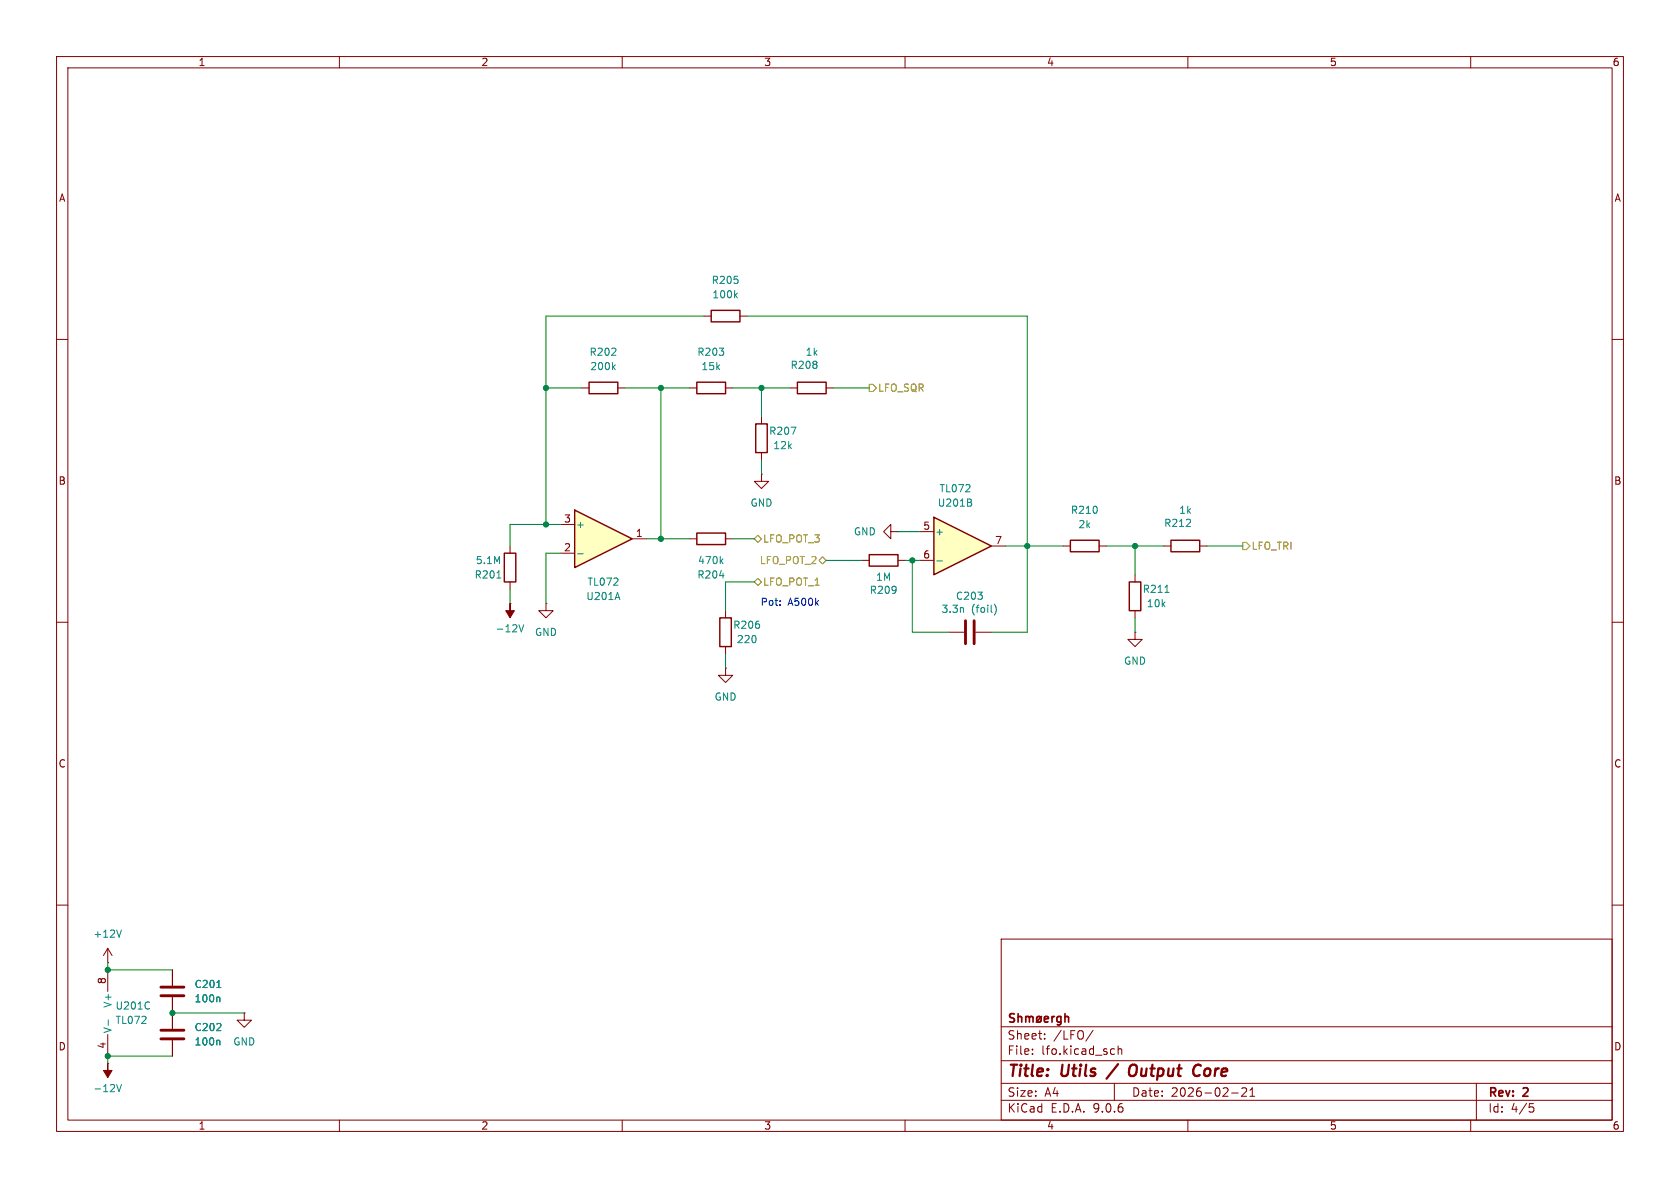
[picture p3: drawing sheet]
(kicad_sch
 (version 20250114)
 (generator "eeschema")
 (generator_version "9.0")
 (paper "A4")
 (title_block
  (title "Utils / Output Core")
  (date "2026-02-21")
  (rev "2")
  (company "Shmøergh"))
 (lib_symbols
  (symbol "Amplifier_Operational:TL072"
   (pin_names
    (offset 0.127)) (exclude_from_sim no) (in_bom yes) (on_board yes)
   (property "Reference" "U" (at 0 5.08 0) (effects (font (size 1.27 1.27)) (justify left)))
   (property "Value" "TL072" (at 0 -5.08 0) (effects (font (size 1.27 1.27)) (justify left)))
   (property "Footprint" "" (at 0 0 0) (effects (font (size 1.27 1.27)) (hide yes)))
   (property "Datasheet" "http://www.ti.com/lit/ds/symlink/tl071.pdf" (at 0 0 0) (effects (font (size 1.27 1.27)) (hide yes)))
   (property "Description" "Dual Low-Noise JFET-Input Operational Amplifiers, DIP-8/SOIC-8" (at 0 0 0) (effects (font (size 1.27 1.27)) (hide yes)))
   (property "ki_locked" "" (at 0 0 0) (effects (font (size 1.27 1.27))))
   (symbol "TL072_1_1"
    (polyline (pts (xy -5.08 5.08) (xy 5.08 0) (xy -5.08 -5.08) (xy -5.08 5.08)) (stroke (width 0.254) (type default)) (fill (type background)))
    (pin input line (at -7.62 2.54 0) (length 2.54) (name "+" (effects (font (size 1.27 1.27)))) (number "3" (effects (font (size 1.27 1.27)))))
    (pin input line (at -7.62 -2.54 0) (length 2.54) (name "-" (effects (font (size 1.27 1.27)))) (number "2" (effects (font (size 1.27 1.27)))))
    (pin output line (at 7.62 0 180) (length 2.54) (name "~" (effects (font (size 1.27 1.27)))) (number "1" (effects (font (size 1.27 1.27))))))
   (symbol "TL072_2_1"
    (polyline (pts (xy -5.08 5.08) (xy 5.08 0) (xy -5.08 -5.08) (xy -5.08 5.08)) (stroke (width 0.254) (type default)) (fill (type background)))
    (pin input line (at -7.62 2.54 0) (length 2.54) (name "+" (effects (font (size 1.27 1.27)))) (number "5" (effects (font (size 1.27 1.27)))))
    (pin input line (at -7.62 -2.54 0) (length 2.54) (name "-" (effects (font (size 1.27 1.27)))) (number "6" (effects (font (size 1.27 1.27)))))
    (pin output line (at 7.62 0 180) (length 2.54) (name "~" (effects (font (size 1.27 1.27)))) (number "7" (effects (font (size 1.27 1.27))))))
   (symbol "TL072_3_1"
    (pin power_in line (at -2.54 7.62 270) (length 3.81) (name "V+" (effects (font (size 1.27 1.27)))) (number "8" (effects (font (size 1.27 1.27)))))
    (pin power_in line (at -2.54 -7.62 90) (length 3.81) (name "V-" (effects (font (size 1.27 1.27)))) (number "4" (effects (font (size 1.27 1.27))))))
   (embedded_fonts no))
  (symbol "Device:C"
   (pin_numbers (hide yes))
   (pin_names
    (offset 0.254)) (exclude_from_sim no) (in_bom yes) (on_board yes)
   (property "Reference" "C" (at 0.635 2.54 0) (effects (font (size 1.27 1.27)) (justify left)))
   (property "Value" "C" (at 0.635 -2.54 0) (effects (font (size 1.27 1.27)) (justify left)))
   (property "Footprint" "" (at 0.9652 -3.81 0) (effects (font (size 1.27 1.27)) (hide yes)))
   (property "Datasheet" "~" (at 0 0 0) (effects (font (size 1.27 1.27)) (hide yes)))
   (property "Description" "Unpolarized capacitor" (at 0 0 0) (effects (font (size 1.27 1.27)) (hide yes)))
   (symbol "C_0_1"
    (polyline (pts (xy -2.032 0.762) (xy 2.032 0.762)) (stroke (width 0.508) (type default)) (fill (type none)))
    (polyline (pts (xy -2.032 -0.762) (xy 2.032 -0.762)) (stroke (width 0.508) (type default)) (fill (type none))))
   (symbol "C_1_1"
    (pin passive line (at 0 3.81 270) (length 2.794) (name "~" (effects (font (size 1.27 1.27)))) (number "1" (effects (font (size 1.27 1.27)))))
    (pin passive line (at 0 -3.81 90) (length 2.794) (name "~" (effects (font (size 1.27 1.27)))) (number "2" (effects (font (size 1.27 1.27))))))
   (embedded_fonts no))
  (symbol "Device:R"
   (pin_numbers (hide yes))
   (pin_names
    (offset 0)) (exclude_from_sim no) (in_bom yes) (on_board yes)
   (property "Reference" "R" (at 2.032 0 90) (effects (font (size 1.27 1.27))))
   (property "Value" "R" (at 0 0 90) (effects (font (size 1.27 1.27))))
   (property "Footprint" "" (at -1.778 0 90) (effects (font (size 1.27 1.27)) (hide yes)))
   (property "Datasheet" "~" (at 0 0 0) (effects (font (size 1.27 1.27)) (hide yes)))
   (property "Description" "Resistor" (at 0 0 0) (effects (font (size 1.27 1.27)) (hide yes)))
   (symbol "R_0_1"
    (rectangle (start -1.016 -2.54) (end 1.016 2.54) (stroke (width 0.254) (type default)) (fill (type none))))
   (symbol "R_1_1"
    (pin passive line (at 0 3.81 270) (length 1.27) (name "~" (effects (font (size 1.27 1.27)))) (number "1" (effects (font (size 1.27 1.27)))))
    (pin passive line (at 0 -3.81 90) (length 1.27) (name "~" (effects (font (size 1.27 1.27)))) (number "2" (effects (font (size 1.27 1.27))))))
   (embedded_fonts no))
  (symbol "power:+12V"
   (power)
   (pin_numbers (hide yes))
   (pin_names
    (offset 0) (hide yes)) (exclude_from_sim no) (in_bom yes) (on_board yes)
   (property "Reference" "#PWR" (at 0 -3.81 0) (effects (font (size 1.27 1.27)) (hide yes)))
   (property "Value" "+12V" (at 0 3.556 0) (effects (font (size 1.27 1.27))))
   (property "Footprint" "" (at 0 0 0) (effects (font (size 1.27 1.27)) (hide yes)))
   (property "Datasheet" "" (at 0 0 0) (effects (font (size 1.27 1.27)) (hide yes)))
   (property "Description" "Power symbol creates a global label with name \"+12V\"" (at 0 0 0) (effects (font (size 1.27 1.27)) (hide yes)))
   (symbol "+12V_0_1"
    (polyline (pts (xy -0.762 1.27) (xy 0 2.54)) (stroke (width 0) (type default)) (fill (type none)))
    (polyline (pts (xy 0 2.54) (xy 0.762 1.27)) (stroke (width 0) (type default)) (fill (type none)))
    (polyline (pts (xy 0 0) (xy 0 2.54)) (stroke (width 0) (type default)) (fill (type none))))
   (symbol "+12V_1_1"
    (pin power_in line (at 0 0 90) (length 0) (name "~" (effects (font (size 1.27 1.27)))) (number "1" (effects (font (size 1.27 1.27))))))
   (embedded_fonts no))
  (symbol "power:-12V"
   (power)
   (pin_numbers (hide yes))
   (pin_names
    (offset 0) (hide yes)) (exclude_from_sim no) (in_bom yes) (on_board yes)
   (property "Reference" "#PWR" (at 0 -3.81 0) (effects (font (size 1.27 1.27)) (hide yes)))
   (property "Value" "-12V" (at 0 3.556 0) (effects (font (size 1.27 1.27))))
   (property "Footprint" "" (at 0 0 0) (effects (font (size 1.27 1.27)) (hide yes)))
   (property "Datasheet" "" (at 0 0 0) (effects (font (size 1.27 1.27)) (hide yes)))
   (property "Description" "Power symbol creates a global label with name \"-12V\"" (at 0 0 0) (effects (font (size 1.27 1.27)) (hide yes)))
   (symbol "-12V_0_0"
    (pin power_in line (at 0 0 90) (length 0) (name "~" (effects (font (size 1.27 1.27)))) (number "1" (effects (font (size 1.27 1.27))))))
   (symbol "-12V_0_1"
    (polyline (pts (xy 0 0) (xy 0 1.27) (xy 0.762 1.27) (xy 0 2.54) (xy -0.762 1.27) (xy 0 1.27)) (stroke (width 0) (type default)) (fill (type outline))))
   (embedded_fonts no))
  (symbol "power:GND"
   (power)
   (pin_numbers (hide yes))
   (pin_names
    (offset 0) (hide yes)) (exclude_from_sim no) (in_bom yes) (on_board yes)
   (property "Reference" "#PWR" (at 0 -6.35 0) (effects (font (size 1.27 1.27)) (hide yes)))
   (property "Value" "GND" (at 0 -3.81 0) (effects (font (size 1.27 1.27))))
   (property "Footprint" "" (at 0 0 0) (effects (font (size 1.27 1.27)) (hide yes)))
   (property "Datasheet" "" (at 0 0 0) (effects (font (size 1.27 1.27)) (hide yes)))
   (property "Description" "Power symbol creates a global label with name \"GND\" , ground" (at 0 0 0) (effects (font (size 1.27 1.27)) (hide yes)))
   (symbol "GND_0_1"
    (polyline (pts (xy 0 0) (xy 0 -1.27) (xy 1.27 -1.27) (xy 0 -2.54) (xy -1.27 -1.27) (xy 0 -1.27)) (stroke (width 0) (type default)) (fill (type none))))
   (symbol "GND_1_1"
    (pin power_in line (at 0 0 270) (length 0) (name "~" (effects (font (size 1.27 1.27)))) (number "1" (effects (font (size 1.27 1.27))))))
   (embedded_fonts no)))
 (text "Pot: A500k"
  (exclude_from_sim no)
  (at 139.7 106.68 0)
  (effects (font (size 1.27 1.27))))
 (junction
  (at 134.62 68.58)
  (diameter 0)
  (color 0 0 0 0))
 (junction
  (at 19.05 186.69)
  (diameter 0)
  (color 0 0 0 0))
 (junction
  (at 30.48 179.07)
  (diameter 0)
  (color 0 0 0 0))
 (junction
  (at 181.61 96.52)
  (diameter 0)
  (color 0 0 0 0))
 (junction
  (at 200.66 96.52)
  (diameter 0)
  (color 0 0 0 0))
 (junction
  (at 96.52 68.58)
  (diameter 0)
  (color 0 0 0 0))
 (junction
  (at 19.05 171.45)
  (diameter 0)
  (color 0 0 0 0))
 (junction
  (at 116.84 68.58)
  (diameter 0)
  (color 0 0 0 0))
 (junction
  (at 116.84 95.25)
  (diameter 0)
  (color 0 0 0 0))
 (junction
  (at 161.29 99.06)
  (diameter 0)
  (color 0 0 0 0))
 (junction
  (at 96.52 92.71)
  (diameter 0)
  (color 0 0 0 0))
 (wire
  (pts (xy 110.49 68.58) (xy 116.84 68.58))
  (stroke (width 0) (type default)))
 (wire
  (pts (xy 181.61 111.76) (xy 181.61 96.52))
  (stroke (width 0) (type default)))
 (wire
  (pts (xy 102.87 68.58) (xy 96.52 68.58))
  (stroke (width 0) (type default)))
 (wire
  (pts (xy 213.36 96.52) (xy 219.71 96.52))
  (stroke (width 0) (type default)))
 (wire
  (pts (xy 175.26 111.76) (xy 181.61 111.76))
  (stroke (width 0) (type default)))
 (wire
  (pts (xy 129.54 68.58) (xy 134.62 68.58))
  (stroke (width 0) (type default)))
 (wire
  (pts (xy 147.32 68.58) (xy 153.67 68.58))
  (stroke (width 0) (type default)))
 (wire
  (pts (xy 116.84 68.58) (xy 121.92 68.58))
  (stroke (width 0) (type default)))
 (wire
  (pts (xy 116.84 68.58) (xy 116.84 95.25))
  (stroke (width 0) (type default)))
 (wire
  (pts (xy 134.62 83.82) (xy 134.62 81.28))
  (stroke (width 0) (type default)))
 (wire
  (pts (xy 124.46 55.88) (xy 96.52 55.88))
  (stroke (width 0) (type default)))
 (wire
  (pts (xy 128.27 115.57) (xy 128.27 118.11))
  (stroke (width 0) (type default)))
 (wire
  (pts (xy 200.66 111.76) (xy 200.66 109.22))
  (stroke (width 0) (type default)))
 (wire
  (pts (xy 96.52 55.88) (xy 96.52 68.58))
  (stroke (width 0) (type default)))
 (wire
  (pts (xy 99.06 97.79) (xy 96.52 97.79))
  (stroke (width 0) (type default)))
 (wire
  (pts (xy 139.7 68.58) (xy 134.62 68.58))
  (stroke (width 0) (type default)))
 (wire
  (pts (xy 19.05 171.45) (xy 30.48 171.45))
  (stroke (width 0) (type default)))
 (wire
  (pts (xy 200.66 96.52) (xy 200.66 101.6))
  (stroke (width 0) (type default)))
 (wire
  (pts (xy 160.02 99.06) (xy 161.29 99.06))
  (stroke (width 0) (type default)))
 (wire
  (pts (xy 181.61 96.52) (xy 187.96 96.52))
  (stroke (width 0) (type default)))
 (wire
  (pts (xy 205.74 96.52) (xy 200.66 96.52))
  (stroke (width 0) (type default)))
 (wire
  (pts (xy 128.27 102.87) (xy 128.27 107.95))
  (stroke (width 0) (type default)))
 (wire
  (pts (xy 96.52 68.58) (xy 96.52 92.71))
  (stroke (width 0) (type default)))
 (wire
  (pts (xy 158.75 93.98) (xy 162.56 93.98))
  (stroke (width 0) (type default)))
 (wire
  (pts (xy 195.58 96.52) (xy 200.66 96.52))
  (stroke (width 0) (type default)))
 (wire
  (pts (xy 114.3 95.25) (xy 116.84 95.25))
  (stroke (width 0) (type default)))
 (wire
  (pts (xy 19.05 186.69) (xy 30.48 186.69))
  (stroke (width 0) (type default)))
 (wire
  (pts (xy 146.05 99.06) (xy 152.4 99.06))
  (stroke (width 0) (type default)))
 (wire
  (pts (xy 96.52 92.71) (xy 99.06 92.71))
  (stroke (width 0) (type default)))
 (wire
  (pts (xy 30.48 179.07) (xy 43.18 179.07))
  (stroke (width 0) (type default)))
 (wire
  (pts (xy 129.54 95.25) (xy 133.35 95.25))
  (stroke (width 0) (type default)))
 (wire
  (pts (xy 90.17 92.71) (xy 96.52 92.71))
  (stroke (width 0) (type default)))
 (wire
  (pts (xy 90.17 106.68) (xy 90.17 104.14))
  (stroke (width 0) (type default)))
 (wire
  (pts (xy 134.62 68.58) (xy 134.62 73.66))
  (stroke (width 0) (type default)))
 (wire
  (pts (xy 181.61 55.88) (xy 181.61 96.52))
  (stroke (width 0) (type default)))
 (wire
  (pts (xy 19.05 187.96) (xy 19.05 186.69))
  (stroke (width 0) (type default)))
 (wire
  (pts (xy 19.05 170.18) (xy 19.05 171.45))
  (stroke (width 0) (type default)))
 (wire
  (pts (xy 133.35 102.87) (xy 128.27 102.87))
  (stroke (width 0) (type default)))
 (wire
  (pts (xy 161.29 99.06) (xy 161.29 111.76))
  (stroke (width 0) (type default)))
 (wire
  (pts (xy 96.52 97.79) (xy 96.52 106.68))
  (stroke (width 0) (type default)))
 (wire
  (pts (xy 181.61 96.52) (xy 177.8 96.52))
  (stroke (width 0) (type default)))
 (wire
  (pts (xy 161.29 99.06) (xy 162.56 99.06))
  (stroke (width 0) (type default)))
 (wire
  (pts (xy 161.29 111.76) (xy 167.64 111.76))
  (stroke (width 0) (type default)))
 (wire
  (pts (xy 116.84 95.25) (xy 121.92 95.25))
  (stroke (width 0) (type default)))
 (wire
  (pts (xy 132.08 55.88) (xy 181.61 55.88))
  (stroke (width 0) (type default)))
 (wire
  (pts (xy 90.17 96.52) (xy 90.17 92.71))
  (stroke (width 0) (type default)))
 (hierarchical_label "LFO_TRI"
  (shape output)
  (at 219.71 96.52 0)
  (effects (font (size 1.27 1.27)) (justify left)))
 (hierarchical_label "LFO_POT_2"
  (shape bidirectional)
  (at 146.05 99.06 180)
  (effects (font (size 1.27 1.27)) (justify right)))
 (hierarchical_label "LFO_SQR"
  (shape output)
  (at 153.67 68.58 0)
  (effects (font (size 1.27 1.27)) (justify left)))
 (hierarchical_label "LFO_POT_1"
  (shape bidirectional)
  (at 133.35 102.87 0)
  (effects (font (size 1.27 1.27)) (justify left)))
 (hierarchical_label "LFO_POT_3"
  (shape bidirectional)
  (at 133.35 95.25 0)
  (effects (font (size 1.27 1.27)) (justify left)))
 (symbol
  (lib_id "Device:R")
  (at 209.55 96.52 90)
  (unit 1)
  (exclude_from_sim no)
  (in_bom yes)
  (on_board yes)
  (dnp no)
  (property "Reference" "R212" (at 210.82 92.4814 90) (effects (font (size 1.27 1.27)) (justify left)))
  (property "Value" "1k" (at 210.82 90.17 90) (effects (font (size 1.27 1.27)) (justify left)))
  (property "Footprint" "Resistor_SMD:R_0603_1608Metric" (at 209.55 98.298 90) (effects (font (size 1.27 1.27)) (hide yes)))
  (property "Datasheet" "~" (at 209.55 96.52 0) (effects (font (size 1.27 1.27)) (hide yes)))
  (property "Description" "" (at 209.55 96.52 0) (effects (font (size 1.27 1.27)) (hide yes)))
  (property "LCSC" "C21190" (at 209.55 96.52 0) (effects (font (size 1.27 1.27)) (hide yes)))
  (property "Mouser" "" (at 209.55 96.52 0) (effects (font (size 1.27 1.27)) (hide yes)))
  (property "Part No." "" (at 209.55 96.52 0) (effects (font (size 1.27 1.27)) (hide yes)))
  (property "Part URL" "" (at 209.55 96.52 0) (effects (font (size 1.27 1.27)) (hide yes)))
  (property "Vendor" "JLCPCB" (at 209.55 96.52 0) (effects (font (size 1.27 1.27)) (hide yes)))
  (property "Field4" "" (at 209.55 96.52 0) (effects (font (size 1.27 1.27)) (hide yes)))
  (property "CHECKED" "YES" (at 209.55 96.52 90) (effects (font (size 1.27 1.27)) (hide yes)))
  (pin "1")
  (pin "2"))
 (symbol
  (lib_id "power:GND")
  (at 134.62 83.82 0)
  (unit 1)
  (exclude_from_sim no)
  (in_bom yes)
  (on_board yes)
  (dnp no)
  (fields_autoplaced yes)
  (property "Reference" "#PWR0207" (at 134.62 90.17 0) (effects (font (size 1.27 1.27)) (hide yes)))
  (property "Value" "GND" (at 134.62 88.9 0) (effects (font (size 1.27 1.27))))
  (property "Footprint" "" (at 134.62 83.82 0) (effects (font (size 1.27 1.27)) (hide yes)))
  (property "Datasheet" "" (at 134.62 83.82 0) (effects (font (size 1.27 1.27)) (hide yes)))
  (property "Description" "Power symbol creates a global label with name \"GND\" , ground" (at 134.62 83.82 0) (effects (font (size 1.27 1.27)) (hide yes)))
  (pin "1"))
 (symbol
  (lib_id "Device:R")
  (at 191.77 96.52 90)
  (unit 1)
  (exclude_from_sim no)
  (in_bom yes)
  (on_board yes)
  (dnp no)
  (property "Reference" "R210" (at 191.77 90.17 90) (effects (font (size 1.27 1.27))))
  (property "Value" "2k" (at 191.77 92.71 90) (effects (font (size 1.27 1.27))))
  (property "Footprint" "Resistor_SMD:R_0603_1608Metric" (at 191.77 98.298 90) (effects (font (size 1.27 1.27)) (hide yes)))
  (property "Datasheet" "~" (at 191.77 96.52 0) (effects (font (size 1.27 1.27)) (hide yes)))
  (property "Description" "" (at 191.77 96.52 0) (effects (font (size 1.27 1.27)) (hide yes)))
  (property "LCSC" "C22975" (at 191.77 96.52 90) (effects (font (size 1.27 1.27)) (hide yes)))
  (property "Mouser" "" (at 191.77 96.52 0) (effects (font (size 1.27 1.27)) (hide yes)))
  (property "Part No." "" (at 191.77 96.52 0) (effects (font (size 1.27 1.27)) (hide yes)))
  (property "Part URL" "" (at 191.77 96.52 0) (effects (font (size 1.27 1.27)) (hide yes)))
  (property "Vendor" "JLCPCB" (at 191.77 96.52 0) (effects (font (size 1.27 1.27)) (hide yes)))
  (property "Field4" "" (at 191.77 96.52 0) (effects (font (size 1.27 1.27)) (hide yes)))
  (property "CHECKED" "YES" (at 191.77 96.52 90) (effects (font (size 1.27 1.27)) (hide yes)))
  (pin "1")
  (pin "2"))
 (symbol
  (lib_id "Device:C")
  (at 30.48 182.88 0)
  (unit 1)
  (exclude_from_sim no)
  (in_bom yes)
  (on_board yes)
  (dnp no)
  (fields_autoplaced yes)
  (property "Reference" "C202" (at 34.29 181.61 0) (effects (font (size 1.27 1.27)) (justify left)))
  (property "Value" "100n" (at 34.29 184.15 0) (effects (font (size 1.27 1.27)) (justify left)))
  (property "Footprint" "Capacitor_SMD:C_0603_1608Metric" (at 31.4452 186.69 0) (effects (font (size 1.27 1.27)) (hide yes)))
  (property "Datasheet" "~" (at 30.48 182.88 0) (effects (font (size 1.27 1.27)) (hide yes)))
  (property "Description" "" (at 30.48 182.88 0) (effects (font (size 1.27 1.27)) (hide yes)))
  (property "LCSC" "C14663" (at 30.48 182.88 0) (effects (font (size 1.27 1.27)) (hide yes)))
  (property "Mouser" "" (at 30.48 182.88 0) (effects (font (size 1.27 1.27)) (hide yes)))
  (property "Part No." "" (at 30.48 182.88 0) (effects (font (size 1.27 1.27)) (hide yes)))
  (property "Part URL" "" (at 30.48 182.88 0) (effects (font (size 1.27 1.27)) (hide yes)))
  (property "Vendor" "JLCPCB" (at 30.48 182.88 0) (effects (font (size 1.27 1.27)) (hide yes)))
  (property "Field4" "" (at 30.48 182.88 0) (effects (font (size 1.27 1.27)) (hide yes)))
  (property "CHECKED" "YES" (at 30.48 182.88 0) (effects (font (size 1.27 1.27)) (hide yes)))
  (pin "1")
  (pin "2"))
 (symbol
  (lib_id "Amplifier_Operational:TL072")
  (at 21.59 179.07 0)
  (unit 3)
  (exclude_from_sim no)
  (in_bom yes)
  (on_board yes)
  (dnp no)
  (fields_autoplaced yes)
  (property "Reference" "U201" (at 20.32 177.8 0) (effects (font (size 1.27 1.27)) (justify left)))
  (property "Value" "TL072" (at 20.32 180.34 0) (effects (font (size 1.27 1.27)) (justify left)))
  (property "Footprint" "Package_SO:SOIC-8_3.9x4.9mm_P1.27mm" (at 21.59 179.07 0) (effects (font (size 1.27 1.27)) (hide yes)))
  (property "Datasheet" "http://www.ti.com/lit/ds/symlink/tl071.pdf" (at 21.59 179.07 0) (effects (font (size 1.27 1.27)) (hide yes)))
  (property "Description" "" (at 21.59 179.07 0) (effects (font (size 1.27 1.27)) (hide yes)))
  (property "LCSC" "C6961" (at 21.59 179.07 0) (effects (font (size 1.27 1.27)) (hide yes)))
  (property "Mouser" "" (at 21.59 179.07 0) (effects (font (size 1.27 1.27)) (hide yes)))
  (property "Part No." "" (at 21.59 179.07 0) (effects (font (size 1.27 1.27)) (hide yes)))
  (property "Part URL" "" (at 21.59 179.07 0) (effects (font (size 1.27 1.27)) (hide yes)))
  (property "Vendor" "JLCPCB" (at 21.59 179.07 0) (effects (font (size 1.27 1.27)) (hide yes)))
  (property "Field4" "" (at 21.59 179.07 0) (effects (font (size 1.27 1.27)) (hide yes)))
  (property "CHECKED" "YES" (at 21.59 179.07 0) (effects (font (size 1.27 1.27)) (hide yes)))
  (pin "1")
  (pin "2")
  (pin "3")
  (pin "5")
  (pin "6")
  (pin "7")
  (pin "4")
  (pin "8"))
 (symbol
  (lib_id "Device:R")
  (at 134.62 77.47 0)
  (unit 1)
  (exclude_from_sim no)
  (in_bom yes)
  (on_board yes)
  (dnp no)
  (property "Reference" "R207" (at 138.43 76.2 0) (effects (font (size 1.27 1.27))))
  (property "Value" "12k" (at 138.43 78.74 0) (effects (font (size 1.27 1.27))))
  (property "Footprint" "Resistor_SMD:R_0603_1608Metric" (at 132.842 77.47 90) (effects (font (size 1.27 1.27)) (hide yes)))
  (property "Datasheet" "~" (at 134.62 77.47 0) (effects (font (size 1.27 1.27)) (hide yes)))
  (property "Description" "" (at 134.62 77.47 0) (effects (font (size 1.27 1.27)) (hide yes)))
  (property "LCSC" "C22790" (at 134.62 77.47 90) (effects (font (size 1.27 1.27)) (hide yes)))
  (property "Mouser" "" (at 134.62 77.47 0) (effects (font (size 1.27 1.27)) (hide yes)))
  (property "Part No." "" (at 134.62 77.47 0) (effects (font (size 1.27 1.27)) (hide yes)))
  (property "Part URL" "" (at 134.62 77.47 0) (effects (font (size 1.27 1.27)) (hide yes)))
  (property "Vendor" "JLCPCB" (at 134.62 77.47 0) (effects (font (size 1.27 1.27)) (hide yes)))
  (property "Field4" "" (at 134.62 77.47 0) (effects (font (size 1.27 1.27)) (hide yes)))
  (property "CHECKED" "YES" (at 134.62 77.47 0) (effects (font (size 1.27 1.27)) (hide yes)))
  (pin "1")
  (pin "2"))
 (symbol
  (lib_id "Device:R")
  (at 128.27 111.76 0)
  (unit 1)
  (exclude_from_sim no)
  (in_bom yes)
  (on_board yes)
  (dnp no)
  (property "Reference" "R206" (at 132.08 110.49 0) (effects (font (size 1.27 1.27))))
  (property "Value" "220" (at 132.08 113.03 0) (effects (font (size 1.27 1.27))))
  (property "Footprint" "Shmoergh_Custom_Footprints:R_Axial_DIN0207_L6.3mm_D2.5mm_P7.62mm_Horizontal" (at 126.492 111.76 90) (effects (font (size 1.27 1.27)) (hide yes)))
  (property "Datasheet" "~" (at 128.27 111.76 0) (effects (font (size 1.27 1.27)) (hide yes)))
  (property "Description" "" (at 128.27 111.76 0) (effects (font (size 1.27 1.27)) (hide yes)))
  (property "LCSC" "" (at 128.27 111.76 90) (effects (font (size 1.27 1.27)) (hide yes)))
  (property "Mouser" "" (at 128.27 111.76 0) (effects (font (size 1.27 1.27)) (hide yes)))
  (property "Part No." "" (at 128.27 111.76 0) (effects (font (size 1.27 1.27)) (hide yes)))
  (property "Part URL" "https://mou.sr/3XROtWU" (at 128.27 111.76 0) (effects (font (size 1.27 1.27)) (hide yes)))
  (property "Vendor" "Mouser" (at 128.27 111.76 0) (effects (font (size 1.27 1.27)) (hide yes)))
  (property "Field4" "" (at 128.27 111.76 0) (effects (font (size 1.27 1.27)) (hide yes)))
  (property "CHECKED" "" (at 128.27 111.76 0) (effects (font (size 1.27 1.27)) (hide yes)))
  (property "Mouser Part no." "603-MFR-25FTF52-220R " (at 128.27 111.76 0) (effects (font (size 1.27 1.27)) (hide yes)))
  (pin "1")
  (pin "2"))
 (symbol
  (lib_id "Device:R")
  (at 156.21 99.06 270)
  (mirror x)
  (unit 1)
  (exclude_from_sim no)
  (in_bom yes)
  (on_board yes)
  (dnp no)
  (property "Reference" "R209" (at 156.21 104.3178 90) (effects (font (size 1.27 1.27))))
  (property "Value" "1M" (at 156.21 102.0064 90) (effects (font (size 1.27 1.27))))
  (property "Footprint" "Resistor_SMD:R_0603_1608Metric" (at 156.21 100.838 90) (effects (font (size 1.27 1.27)) (hide yes)))
  (property "Datasheet" "~" (at 156.21 99.06 0) (effects (font (size 1.27 1.27)) (hide yes)))
  (property "Description" "" (at 156.21 99.06 0) (effects (font (size 1.27 1.27)) (hide yes)))
  (property "LCSC" "C22935" (at 156.21 99.06 90) (effects (font (size 1.27 1.27)) (hide yes)))
  (property "Mouser" "" (at 156.21 99.06 0) (effects (font (size 1.27 1.27)) (hide yes)))
  (property "Part No." "" (at 156.21 99.06 0) (effects (font (size 1.27 1.27)) (hide yes)))
  (property "Part URL" "" (at 156.21 99.06 0) (effects (font (size 1.27 1.27)) (hide yes)))
  (property "Vendor" "JLCPCB" (at 156.21 99.06 0) (effects (font (size 1.27 1.27)) (hide yes)))
  (property "Field4" "" (at 156.21 99.06 0) (effects (font (size 1.27 1.27)) (hide yes)))
  (property "CHECKED" "YES" (at 156.21 99.06 90) (effects (font (size 1.27 1.27)) (hide yes)))
  (pin "1")
  (pin "2"))
 (symbol
  (lib_id "Device:C")
  (at 171.45 111.76 270)
  (unit 1)
  (exclude_from_sim no)
  (in_bom yes)
  (on_board yes)
  (dnp no)
  (property "Reference" "C203" (at 171.45 105.3592 90) (effects (font (size 1.27 1.27))))
  (property "Value" "3.3n (foil)" (at 171.45 107.6706 90) (effects (font (size 1.27 1.27))))
  (property "Footprint" "Capacitor_THT:C_Rect_L7.0mm_W2.5mm_P5.00mm" (at 167.64 112.7252 0) (effects (font (size 1.27 1.27)) (hide yes)))
  (property "Datasheet" "~" (at 171.45 111.76 0) (effects (font (size 1.27 1.27)) (hide yes)))
  (property "Description" "" (at 171.45 111.76 0) (effects (font (size 1.27 1.27)) (hide yes)))
  (property "Mouser" "" (at 171.45 111.76 0) (effects (font (size 1.27 1.27)) (hide yes)))
  (property "Part No." "80-R82EC1330AA50K " (at 171.45 111.76 0) (effects (font (size 1.27 1.27)) (hide yes)))
  (property "Part URL" "https://mou.sr/3BhmOHr" (at 171.45 111.76 0) (effects (font (size 1.27 1.27)) (hide yes)))
  (property "Vendor" "Mouser" (at 171.45 111.76 0) (effects (font (size 1.27 1.27)) (hide yes)))
  (property "LCSC" "" (at 171.45 111.76 0) (effects (font (size 1.27 1.27)) (hide yes)))
  (property "Field4" "" (at 171.45 111.76 0) (effects (font (size 1.27 1.27)) (hide yes)))
  (property "CHECKED" "YES]" (at 171.45 111.76 90) (effects (font (size 1.27 1.27)) (hide yes)))
  (property "Mouser Part no." "80-R82EC1330AA50K " (at 171.45 111.76 90) (effects (font (size 1.27 1.27)) (hide yes)))
  (pin "1")
  (pin "2"))
 (symbol
  (lib_id "power:GND")
  (at 43.18 179.07 0)
  (unit 1)
  (exclude_from_sim no)
  (in_bom yes)
  (on_board yes)
  (dnp no)
  (fields_autoplaced yes)
  (property "Reference" "#PWR0203" (at 43.18 185.42 0) (effects (font (size 1.27 1.27)) (hide yes)))
  (property "Value" "GND" (at 43.18 184.15 0) (effects (font (size 1.27 1.27))))
  (property "Footprint" "" (at 43.18 179.07 0) (effects (font (size 1.27 1.27)) (hide yes)))
  (property "Datasheet" "" (at 43.18 179.07 0) (effects (font (size 1.27 1.27)) (hide yes)))
  (property "Description" "Power symbol creates a global label with name \"GND\" , ground" (at 43.18 179.07 0) (effects (font (size 1.27 1.27)) (hide yes)))
  (pin "1"))
 (symbol
  (lib_id "Device:R")
  (at 125.73 68.58 90)
  (unit 1)
  (exclude_from_sim no)
  (in_bom yes)
  (on_board yes)
  (dnp no)
  (property "Reference" "R203" (at 125.73 62.23 90) (effects (font (size 1.27 1.27))))
  (property "Value" "15k" (at 125.73 64.77 90) (effects (font (size 1.27 1.27))))
  (property "Footprint" "Resistor_SMD:R_0603_1608Metric" (at 125.73 70.358 90) (effects (font (size 1.27 1.27)) (hide yes)))
  (property "Datasheet" "~" (at 125.73 68.58 0) (effects (font (size 1.27 1.27)) (hide yes)))
  (property "Description" "" (at 125.73 68.58 0) (effects (font (size 1.27 1.27)) (hide yes)))
  (property "LCSC" "C22809" (at 125.73 68.58 90) (effects (font (size 1.27 1.27)) (hide yes)))
  (property "Mouser" "" (at 125.73 68.58 0) (effects (font (size 1.27 1.27)) (hide yes)))
  (property "Part No." "" (at 125.73 68.58 0) (effects (font (size 1.27 1.27)) (hide yes)))
  (property "Part URL" "" (at 125.73 68.58 0) (effects (font (size 1.27 1.27)) (hide yes)))
  (property "Vendor" "JLCPCB" (at 125.73 68.58 0) (effects (font (size 1.27 1.27)) (hide yes)))
  (property "Field4" "" (at 125.73 68.58 0) (effects (font (size 1.27 1.27)) (hide yes)))
  (property "CHECKED" "YES" (at 125.73 68.58 90) (effects (font (size 1.27 1.27)) (hide yes)))
  (pin "1")
  (pin "2"))
 (symbol
  (lib_id "Device:R")
  (at 200.66 105.41 0)
  (unit 1)
  (exclude_from_sim no)
  (in_bom yes)
  (on_board yes)
  (dnp no)
  (property "Reference" "R211" (at 204.47 104.14 0) (effects (font (size 1.27 1.27))))
  (property "Value" "10k" (at 204.47 106.68 0) (effects (font (size 1.27 1.27))))
  (property "Footprint" "Resistor_SMD:R_0603_1608Metric" (at 198.882 105.41 90) (effects (font (size 1.27 1.27)) (hide yes)))
  (property "Datasheet" "~" (at 200.66 105.41 0) (effects (font (size 1.27 1.27)) (hide yes)))
  (property "Description" "" (at 200.66 105.41 0) (effects (font (size 1.27 1.27)) (hide yes)))
  (property "LCSC" "C25804" (at 200.66 105.41 90) (effects (font (size 1.27 1.27)) (hide yes)))
  (property "Mouser" "" (at 200.66 105.41 0) (effects (font (size 1.27 1.27)) (hide yes)))
  (property "Part No." "" (at 200.66 105.41 0) (effects (font (size 1.27 1.27)) (hide yes)))
  (property "Part URL" "" (at 200.66 105.41 0) (effects (font (size 1.27 1.27)) (hide yes)))
  (property "Vendor" "JLCPCB" (at 200.66 105.41 0) (effects (font (size 1.27 1.27)) (hide yes)))
  (property "Field4" "" (at 200.66 105.41 0) (effects (font (size 1.27 1.27)) (hide yes)))
  (property "CHECKED" "YES" (at 200.66 105.41 0) (effects (font (size 1.27 1.27)) (hide yes)))
  (pin "1")
  (pin "2"))
 (symbol
  (lib_id "Device:R")
  (at 143.51 68.58 90)
  (unit 1)
  (exclude_from_sim no)
  (in_bom yes)
  (on_board yes)
  (dnp no)
  (property "Reference" "R208" (at 144.78 64.5414 90) (effects (font (size 1.27 1.27)) (justify left)))
  (property "Value" "1k" (at 144.78 62.23 90) (effects (font (size 1.27 1.27)) (justify left)))
  (property "Footprint" "Resistor_SMD:R_0603_1608Metric" (at 143.51 70.358 90) (effects (font (size 1.27 1.27)) (hide yes)))
  (property "Datasheet" "~" (at 143.51 68.58 0) (effects (font (size 1.27 1.27)) (hide yes)))
  (property "Description" "" (at 143.51 68.58 0) (effects (font (size 1.27 1.27)) (hide yes)))
  (property "LCSC" "C21190" (at 143.51 68.58 0) (effects (font (size 1.27 1.27)) (hide yes)))
  (property "Mouser" "" (at 143.51 68.58 0) (effects (font (size 1.27 1.27)) (hide yes)))
  (property "Part No." "" (at 143.51 68.58 0) (effects (font (size 1.27 1.27)) (hide yes)))
  (property "Part URL" "" (at 143.51 68.58 0) (effects (font (size 1.27 1.27)) (hide yes)))
  (property "Vendor" "JLCPCB" (at 143.51 68.58 0) (effects (font (size 1.27 1.27)) (hide yes)))
  (property "Field4" "" (at 143.51 68.58 0) (effects (font (size 1.27 1.27)) (hide yes)))
  (property "CHECKED" "YES" (at 143.51 68.58 90) (effects (font (size 1.27 1.27)) (hide yes)))
  (pin "1")
  (pin "2"))
 (symbol
  (lib_id "power:-12V")
  (at 90.17 106.68 180)
  (unit 1)
  (exclude_from_sim no)
  (in_bom yes)
  (on_board yes)
  (dnp no)
  (fields_autoplaced yes)
  (property "Reference" "#PWR0204" (at 90.17 109.22 0) (effects (font (size 1.27 1.27)) (hide yes)))
  (property "Value" "-12V" (at 90.17 111.125 0) (effects (font (size 1.27 1.27))))
  (property "Footprint" "" (at 90.17 106.68 0) (effects (font (size 1.27 1.27)) (hide yes)))
  (property "Datasheet" "" (at 90.17 106.68 0) (effects (font (size 1.27 1.27)) (hide yes)))
  (property "Description" "Power symbol creates a global label with name \"-12V\"" (at 90.17 106.68 0) (effects (font (size 1.27 1.27)) (hide yes)))
  (pin "1"))
 (symbol
  (lib_id "power:GND")
  (at 128.27 118.11 0)
  (unit 1)
  (exclude_from_sim no)
  (in_bom yes)
  (on_board yes)
  (dnp no)
  (fields_autoplaced yes)
  (property "Reference" "#PWR0206" (at 128.27 124.46 0) (effects (font (size 1.27 1.27)) (hide yes)))
  (property "Value" "GND" (at 128.27 123.19 0) (effects (font (size 1.27 1.27))))
  (property "Footprint" "" (at 128.27 118.11 0) (effects (font (size 1.27 1.27)) (hide yes)))
  (property "Datasheet" "" (at 128.27 118.11 0) (effects (font (size 1.27 1.27)) (hide yes)))
  (property "Description" "Power symbol creates a global label with name \"GND\" , ground" (at 128.27 118.11 0) (effects (font (size 1.27 1.27)) (hide yes)))
  (pin "1"))
 (symbol
  (lib_id "Device:R")
  (at 90.17 100.33 180)
  (unit 1)
  (exclude_from_sim no)
  (in_bom yes)
  (on_board yes)
  (dnp no)
  (property "Reference" "R201" (at 86.36 101.6 0) (effects (font (size 1.27 1.27))))
  (property "Value" "5.1M" (at 86.36 99.06 0) (effects (font (size 1.27 1.27))))
  (property "Footprint" "Resistor_SMD:R_0603_1608Metric" (at 91.948 100.33 90) (effects (font (size 1.27 1.27)) (hide yes)))
  (property "Datasheet" "~" (at 90.17 100.33 0) (effects (font (size 1.27 1.27)) (hide yes)))
  (property "Description" "" (at 90.17 100.33 0) (effects (font (size 1.27 1.27)) (hide yes)))
  (property "LCSC" "C13320" (at 90.17 100.33 90) (effects (font (size 1.27 1.27)) (hide yes)))
  (property "Mouser" "" (at 90.17 100.33 0) (effects (font (size 1.27 1.27)) (hide yes)))
  (property "Part No." "" (at 90.17 100.33 0) (effects (font (size 1.27 1.27)) (hide yes)))
  (property "Part URL" "" (at 90.17 100.33 0) (effects (font (size 1.27 1.27)) (hide yes)))
  (property "Vendor" "JLCPCB" (at 90.17 100.33 0) (effects (font (size 1.27 1.27)) (hide yes)))
  (property "Field4" "" (at 90.17 100.33 0) (effects (font (size 1.27 1.27)) (hide yes)))
  (property "CHECKED" "YES" (at 90.17 100.33 0) (effects (font (size 1.27 1.27)) (hide yes)))
  (pin "1")
  (pin "2"))
 (symbol
  (lib_id "Device:R")
  (at 106.68 68.58 90)
  (unit 1)
  (exclude_from_sim no)
  (in_bom yes)
  (on_board yes)
  (dnp no)
  (property "Reference" "R202" (at 106.68 62.23 90) (effects (font (size 1.27 1.27))))
  (property "Value" "200k" (at 106.68 64.77 90) (effects (font (size 1.27 1.27))))
  (property "Footprint" "Resistor_SMD:R_0603_1608Metric" (at 106.68 70.358 90) (effects (font (size 1.27 1.27)) (hide yes)))
  (property "Datasheet" "~" (at 106.68 68.58 0) (effects (font (size 1.27 1.27)) (hide yes)))
  (property "Description" "" (at 106.68 68.58 0) (effects (font (size 1.27 1.27)) (hide yes)))
  (property "LCSC" "C25811" (at 106.68 68.58 90) (effects (font (size 1.27 1.27)) (hide yes)))
  (property "Mouser" "" (at 106.68 68.58 0) (effects (font (size 1.27 1.27)) (hide yes)))
  (property "Part No." "" (at 106.68 68.58 0) (effects (font (size 1.27 1.27)) (hide yes)))
  (property "Part URL" "" (at 106.68 68.58 0) (effects (font (size 1.27 1.27)) (hide yes)))
  (property "Vendor" "JLCPCB" (at 106.68 68.58 0) (effects (font (size 1.27 1.27)) (hide yes)))
  (property "Field4" "" (at 106.68 68.58 0) (effects (font (size 1.27 1.27)) (hide yes)))
  (property "CHECKED" "YES" (at 106.68 68.58 90) (effects (font (size 1.27 1.27)) (hide yes)))
  (pin "1")
  (pin "2"))
 (symbol
  (lib_id "power:+12V")
  (at 19.05 170.18 0)
  (unit 1)
  (exclude_from_sim no)
  (in_bom yes)
  (on_board yes)
  (dnp no)
  (fields_autoplaced yes)
  (property "Reference" "#PWR0201" (at 19.05 173.99 0) (effects (font (size 1.27 1.27)) (hide yes)))
  (property "Value" "+12V" (at 19.05 165.1 0) (effects (font (size 1.27 1.27))))
  (property "Footprint" "" (at 19.05 170.18 0) (effects (font (size 1.27 1.27)) (hide yes)))
  (property "Datasheet" "" (at 19.05 170.18 0) (effects (font (size 1.27 1.27)) (hide yes)))
  (property "Description" "Power symbol creates a global label with name \"+12V\"" (at 19.05 170.18 0) (effects (font (size 1.27 1.27)) (hide yes)))
  (pin "1"))
 (symbol
  (lib_id "Device:C")
  (at 30.48 175.26 0)
  (unit 1)
  (exclude_from_sim no)
  (in_bom yes)
  (on_board yes)
  (dnp no)
  (fields_autoplaced yes)
  (property "Reference" "C201" (at 34.29 173.99 0) (effects (font (size 1.27 1.27)) (justify left)))
  (property "Value" "100n" (at 34.29 176.53 0) (effects (font (size 1.27 1.27)) (justify left)))
  (property "Footprint" "Capacitor_SMD:C_0603_1608Metric" (at 31.4452 179.07 0) (effects (font (size 1.27 1.27)) (hide yes)))
  (property "Datasheet" "~" (at 30.48 175.26 0) (effects (font (size 1.27 1.27)) (hide yes)))
  (property "Description" "" (at 30.48 175.26 0) (effects (font (size 1.27 1.27)) (hide yes)))
  (property "LCSC" "C14663" (at 30.48 175.26 0) (effects (font (size 1.27 1.27)) (hide yes)))
  (property "Mouser" "" (at 30.48 175.26 0) (effects (font (size 1.27 1.27)) (hide yes)))
  (property "Part No." "" (at 30.48 175.26 0) (effects (font (size 1.27 1.27)) (hide yes)))
  (property "Part URL" "" (at 30.48 175.26 0) (effects (font (size 1.27 1.27)) (hide yes)))
  (property "Vendor" "JLCPCB" (at 30.48 175.26 0) (effects (font (size 1.27 1.27)) (hide yes)))
  (property "Field4" "" (at 30.48 175.26 0) (effects (font (size 1.27 1.27)) (hide yes)))
  (property "CHECKED" "YES" (at 30.48 175.26 0) (effects (font (size 1.27 1.27)) (hide yes)))
  (pin "1")
  (pin "2"))
 (symbol
  (lib_id "Device:R")
  (at 125.73 95.25 270)
  (unit 1)
  (exclude_from_sim no)
  (in_bom yes)
  (on_board yes)
  (dnp no)
  (property "Reference" "R204" (at 125.73 101.6 90) (effects (font (size 1.27 1.27))))
  (property "Value" "470k" (at 125.73 99.06 90) (effects (font (size 1.27 1.27))))
  (property "Footprint" "Resistor_SMD:R_0603_1608Metric" (at 125.73 93.472 90) (effects (font (size 1.27 1.27)) (hide yes)))
  (property "Datasheet" "~" (at 125.73 95.25 0) (effects (font (size 1.27 1.27)) (hide yes)))
  (property "Description" "" (at 125.73 95.25 0) (effects (font (size 1.27 1.27)) (hide yes)))
  (property "LCSC" "C23178" (at 125.73 95.25 90) (effects (font (size 1.27 1.27)) (hide yes)))
  (property "Mouser" "" (at 125.73 95.25 0) (effects (font (size 1.27 1.27)) (hide yes)))
  (property "Part No." "" (at 125.73 95.25 0) (effects (font (size 1.27 1.27)) (hide yes)))
  (property "Part URL" "" (at 125.73 95.25 0) (effects (font (size 1.27 1.27)) (hide yes)))
  (property "Vendor" "JLCPCB" (at 125.73 95.25 0) (effects (font (size 1.27 1.27)) (hide yes)))
  (property "Field4" "" (at 125.73 95.25 0) (effects (font (size 1.27 1.27)) (hide yes)))
  (property "CHECKED" "YES" (at 125.73 95.25 90) (effects (font (size 1.27 1.27)) (hide yes)))
  (pin "1")
  (pin "2"))
 (symbol
  (lib_id "power:-12V")
  (at 19.05 187.96 180)
  (unit 1)
  (exclude_from_sim no)
  (in_bom yes)
  (on_board yes)
  (dnp no)
  (fields_autoplaced yes)
  (property "Reference" "#PWR0202" (at 19.05 190.5 0) (effects (font (size 1.27 1.27)) (hide yes)))
  (property "Value" "-12V" (at 19.05 192.405 0) (effects (font (size 1.27 1.27))))
  (property "Footprint" "" (at 19.05 187.96 0) (effects (font (size 1.27 1.27)) (hide yes)))
  (property "Datasheet" "" (at 19.05 187.96 0) (effects (font (size 1.27 1.27)) (hide yes)))
  (property "Description" "Power symbol creates a global label with name \"-12V\"" (at 19.05 187.96 0) (effects (font (size 1.27 1.27)) (hide yes)))
  (pin "1"))
 (symbol
  (lib_id "Amplifier_Operational:TL072")
  (at 170.18 96.52 0)
  (unit 2)
  (exclude_from_sim no)
  (in_bom yes)
  (on_board yes)
  (dnp no)
  (property "Reference" "U201" (at 168.91 88.9 0) (effects (font (size 1.27 1.27))))
  (property "Value" "TL072" (at 168.91 86.36 0) (effects (font (size 1.27 1.27))))
  (property "Footprint" "Package_SO:SOIC-8_3.9x4.9mm_P1.27mm" (at 170.18 96.52 0) (effects (font (size 1.27 1.27)) (hide yes)))
  (property "Datasheet" "http://www.ti.com/lit/ds/symlink/tl071.pdf" (at 170.18 96.52 0) (effects (font (size 1.27 1.27)) (hide yes)))
  (property "Description" "" (at 170.18 96.52 0) (effects (font (size 1.27 1.27)) (hide yes)))
  (property "LCSC" "C6961" (at 170.18 96.52 0) (effects (font (size 1.27 1.27)) (hide yes)))
  (property "Mouser" "" (at 170.18 96.52 0) (effects (font (size 1.27 1.27)) (hide yes)))
  (property "Part No." "" (at 170.18 96.52 0) (effects (font (size 1.27 1.27)) (hide yes)))
  (property "Part URL" "" (at 170.18 96.52 0) (effects (font (size 1.27 1.27)) (hide yes)))
  (property "Vendor" "JLCPCB" (at 170.18 96.52 0) (effects (font (size 1.27 1.27)) (hide yes)))
  (property "Field4" "" (at 170.18 96.52 0) (effects (font (size 1.27 1.27)) (hide yes)))
  (property "CHECKED" "YES" (at 170.18 96.52 0) (effects (font (size 1.27 1.27)) (hide yes)))
  (pin "1")
  (pin "2")
  (pin "3")
  (pin "5")
  (pin "6")
  (pin "7")
  (pin "4")
  (pin "8"))
 (symbol
  (lib_id "power:GND")
  (at 96.52 106.68 0)
  (unit 1)
  (exclude_from_sim no)
  (in_bom yes)
  (on_board yes)
  (dnp no)
  (fields_autoplaced yes)
  (property "Reference" "#PWR0205" (at 96.52 113.03 0) (effects (font (size 1.27 1.27)) (hide yes)))
  (property "Value" "GND" (at 96.52 111.76 0) (effects (font (size 1.27 1.27))))
  (property "Footprint" "" (at 96.52 106.68 0) (effects (font (size 1.27 1.27)) (hide yes)))
  (property "Datasheet" "" (at 96.52 106.68 0) (effects (font (size 1.27 1.27)) (hide yes)))
  (property "Description" "Power symbol creates a global label with name \"GND\" , ground" (at 96.52 106.68 0) (effects (font (size 1.27 1.27)) (hide yes)))
  (pin "1"))
 (symbol
  (lib_id "Amplifier_Operational:TL072")
  (at 106.68 95.25 0)
  (unit 1)
  (exclude_from_sim no)
  (in_bom yes)
  (on_board yes)
  (dnp no)
  (property "Reference" "U201" (at 106.68 105.41 0) (effects (font (size 1.27 1.27))))
  (property "Value" "TL072" (at 106.68 102.87 0) (effects (font (size 1.27 1.27))))
  (property "Footprint" "Package_SO:SOIC-8_3.9x4.9mm_P1.27mm" (at 106.68 95.25 0) (effects (font (size 1.27 1.27)) (hide yes)))
  (property "Datasheet" "http://www.ti.com/lit/ds/symlink/tl071.pdf" (at 106.68 95.25 0) (effects (font (size 1.27 1.27)) (hide yes)))
  (property "Description" "" (at 106.68 95.25 0) (effects (font (size 1.27 1.27)) (hide yes)))
  (property "LCSC" "C6961" (at 106.68 95.25 0) (effects (font (size 1.27 1.27)) (hide yes)))
  (property "Mouser" "" (at 106.68 95.25 0) (effects (font (size 1.27 1.27)) (hide yes)))
  (property "Part No." "" (at 106.68 95.25 0) (effects (font (size 1.27 1.27)) (hide yes)))
  (property "Part URL" "" (at 106.68 95.25 0) (effects (font (size 1.27 1.27)) (hide yes)))
  (property "Vendor" "JLCPCB" (at 106.68 95.25 0) (effects (font (size 1.27 1.27)) (hide yes)))
  (property "Field4" "" (at 106.68 95.25 0) (effects (font (size 1.27 1.27)) (hide yes)))
  (property "CHECKED" "YES" (at 106.68 95.25 0) (effects (font (size 1.27 1.27)) (hide yes)))
  (pin "1")
  (pin "2")
  (pin "3")
  (pin "5")
  (pin "6")
  (pin "7")
  (pin "4")
  (pin "8"))
 (symbol
  (lib_id "Device:R")
  (at 128.27 55.88 90)
  (unit 1)
  (exclude_from_sim no)
  (in_bom yes)
  (on_board yes)
  (dnp no)
  (property "Reference" "R205" (at 128.27 49.53 90) (effects (font (size 1.27 1.27))))
  (property "Value" "100k" (at 128.27 52.07 90) (effects (font (size 1.27 1.27))))
  (property "Footprint" "Resistor_SMD:R_0603_1608Metric" (at 128.27 57.658 90) (effects (font (size 1.27 1.27)) (hide yes)))
  (property "Datasheet" "~" (at 128.27 55.88 0) (effects (font (size 1.27 1.27)) (hide yes)))
  (property "Description" "" (at 128.27 55.88 0) (effects (font (size 1.27 1.27)) (hide yes)))
  (property "LCSC" "C25803" (at 128.27 55.88 90) (effects (font (size 1.27 1.27)) (hide yes)))
  (property "Mouser" "" (at 128.27 55.88 0) (effects (font (size 1.27 1.27)) (hide yes)))
  (property "Part No." "" (at 128.27 55.88 0) (effects (font (size 1.27 1.27)) (hide yes)))
  (property "Part URL" "" (at 128.27 55.88 0) (effects (font (size 1.27 1.27)) (hide yes)))
  (property "Vendor" "JLCPCB" (at 128.27 55.88 0) (effects (font (size 1.27 1.27)) (hide yes)))
  (property "Field4" "" (at 128.27 55.88 0) (effects (font (size 1.27 1.27)) (hide yes)))
  (property "CHECKED" "YES" (at 128.27 55.88 90) (effects (font (size 1.27 1.27)) (hide yes)))
  (pin "1")
  (pin "2"))
 (symbol
  (lib_id "power:GND")
  (at 158.75 93.98 270)
  (unit 1)
  (exclude_from_sim no)
  (in_bom yes)
  (on_board yes)
  (dnp no)
  (fields_autoplaced yes)
  (property "Reference" "#PWR0208" (at 152.4 93.98 0) (effects (font (size 1.27 1.27)) (hide yes)))
  (property "Value" "GND" (at 154.94 93.9799 90) (effects (font (size 1.27 1.27)) (justify right)))
  (property "Footprint" "" (at 158.75 93.98 0) (effects (font (size 1.27 1.27)) (hide yes)))
  (property "Datasheet" "" (at 158.75 93.98 0) (effects (font (size 1.27 1.27)) (hide yes)))
  (property "Description" "Power symbol creates a global label with name \"GND\" , ground" (at 158.75 93.98 0) (effects (font (size 1.27 1.27)) (hide yes)))
  (pin "1"))
 (symbol
  (lib_id "power:GND")
  (at 200.66 111.76 0)
  (unit 1)
  (exclude_from_sim no)
  (in_bom yes)
  (on_board yes)
  (dnp no)
  (fields_autoplaced yes)
  (property "Reference" "#PWR0209" (at 200.66 118.11 0) (effects (font (size 1.27 1.27)) (hide yes)))
  (property "Value" "GND" (at 200.66 116.84 0) (effects (font (size 1.27 1.27))))
  (property "Footprint" "" (at 200.66 111.76 0) (effects (font (size 1.27 1.27)) (hide yes)))
  (property "Datasheet" "" (at 200.66 111.76 0) (effects (font (size 1.27 1.27)) (hide yes)))
  (property "Description" "Power symbol creates a global label with name \"GND\" , ground" (at 200.66 111.76 0) (effects (font (size 1.27 1.27)) (hide yes)))
  (pin "1")))
